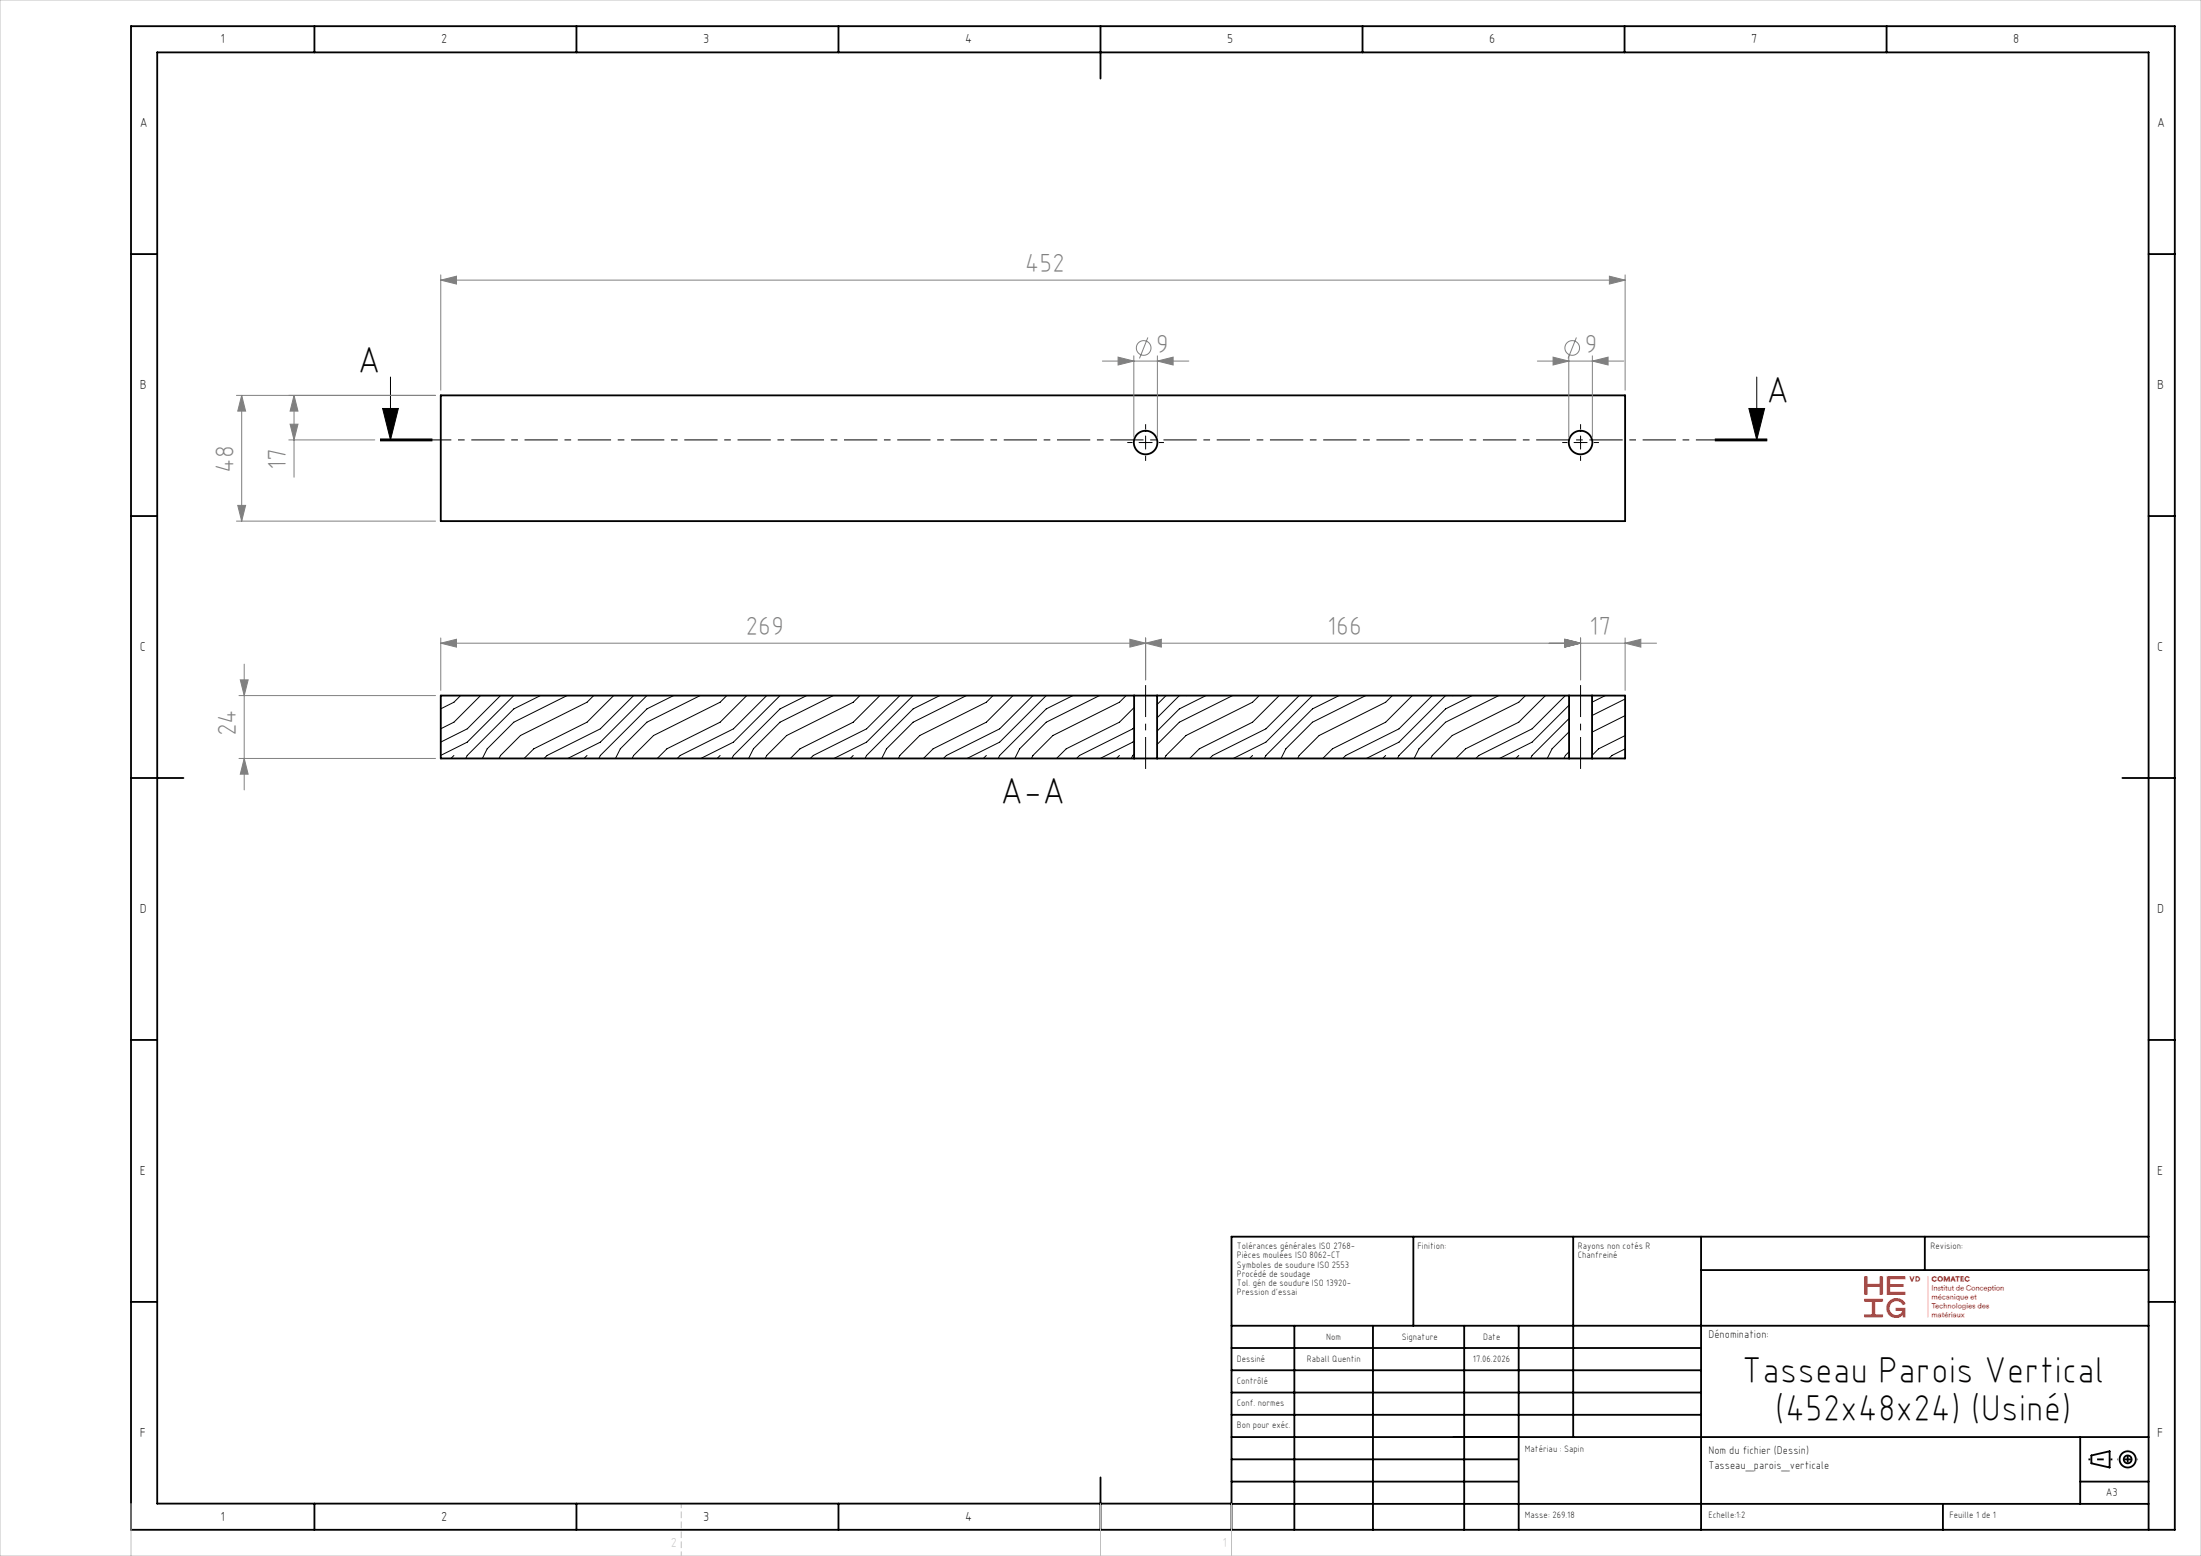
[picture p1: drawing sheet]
<svg xmlns="http://www.w3.org/2000/svg" width="420mm" height="297mm" viewBox="0 0 420 297" stroke-linecap="round" stroke-linejoin="round" font-family="sans-serif">
<g fill="none" stroke="#000" stroke-width=".35">
<path d="M25 5h390v287h-390zM60 5v5M110 5v5M160 5v5M210 5v10M260 5v5M310 5v5M360 5v5M25 48.5h5M410 48.5h5M84.1 75.5h226v24h-226zM25 98.5h5"/>
<path d="M410 98.5h5M216.4 132.8h4.4M216.4 132.8h-132.3v12h132.3M216.4 132.8v12M220.8 132.8v12M220.8 132.8h78.6M299.4 132.8h4.4M299.4 132.8v12M303.8 132.8h6.3v12h-6.3M303.8 132.8v12M25 148.5h10M216.4 144.8h4.4"/>
<path d="M220.8 144.8h78.6M299.4 144.8h4.4M405 148.5h10M25 198.5h5M410 198.5h5M269.7 236.1v17M300.2 236.1v38.2M324.6 236.1v55.9M367.3 236.1v6.3M410 236.1h-175v55.9M25 248.5h5M235 253.1h175"/>
<path d="M235 257.3h89.6M247 253.1v38.9M262 253.1v38.9M279.4 253.1v38.9M289.8 253.1v38.9M324.6 242.4h85.4M410 248.5h5M235 270.1h89.6M235 265.8h89.6M235 261.6h89.6M235 278.6h54.6M235 274.3h175"/>
<path d="M397 274.3v12.8M399.1 277.8l3.5-.8v3.1l-3.5-.8zM60 287v5M110 287v5M160 287v5M210 282v10M235 287.1h175M235 287h-205v-277h380v282M235 282.8h54.6M370.8 287.1v4.9M397 282.8h13"/>
<circle cx="218.6" cy="84.5" r="2.25"/>
<circle cx="301.6" cy="84.5" r="2.25"/>
<circle cx="406" cy="278.6" r=".75"/>
<circle cx="406" cy="278.6" r="1.55"/>
</g>
<g fill="none" stroke="#000" stroke-width=".19">
<path d="M73 78h3l-1.5 6zM74.5 72v12M333.7 78h3l-1.5 6zM335.2 72v12M72.5 84.1h10zM72.5 84h10M72.5 83.8h10M217.4 84.5h2.5M218.6 83.2v2.5M300.4 84.5h2.5M301.6 83.2v2.5M327.2 84h10"/>
<path d="M327.2 83.8h10M327.2 84.1h10M87.9 132.8l-1.3 1.2-2.5 1.3M91.7 132.8l-5.1 5-2.5 1.3M95.5 132.8l-6.3 6.3-5.1 2.5M98 132.8l-8.8 8.9-5.1 2.5M103.1 132.8l-5.1 2.5-8.8 8.9-.3 .6M108.2 132.8l-10.2 5-5 5.1-1 1.9M113.3 132.8l-1.3 1.2-12.7 6.4-3.8 3.8-.3 .6M117.1 132.8l-5.1 5-10.1 5.1-1.9 1.9M120.9 132.8l-6.3 6.3-10.2 5.1-.6 .6M123.4 132.8l-8.8 8.9-6.3 3.1"/>
<path d="M128.5 132.8l-5.1 2.5-8.8 8.9-.3 .6M133.6 132.8l-10.2 5-5 5.1-1 1.9M138.7 132.8l-1.3 1.2-12.7 6.4-3.8 3.8-.3 .6M142.5 132.8l-5.1 5-10.1 5.1-1.9 1.9M146.3 132.8l-6.3 6.3-10.2 5.1-.6 .6M148.8 132.8l-8.8 8.9-6.3 3.1M153.9 132.8l-5.1 2.5-8.8 8.9-.3 .6M159 132.8l-10.2 5-5 5.1-1 1.9M164.1 132.8l-1.3 1.2-12.7 6.4-3.8 3.8-.3 .6M167.9 132.8l-5.1 5-10.1 5.1-1.9 1.9M171.7 132.8l-6.3 6.3-10.2 5.1-.6 .6M174.2 132.8l-8.8 8.9-6.3 3.1"/>
<path d="M179.3 132.8l-5.1 2.5-8.8 8.9-.3 .6M184.4 132.8l-10.2 5-5 5.1-1 1.9M189.5 132.8l-1.3 1.2-12.7 6.4-3.8 3.8-.3 .6M193.3 132.8l-5.1 5-10.1 5.1-1.9 1.9M197.1 132.8h.1M197.1 132.8l-6.3 6.3-10.2 5.1-.6 .6M199.6 132.8l-8.8 8.9-6.3 3.1M204.7 132.8l-5.1 2.5-8.8 8.9-.3 .6M209.8 132.8l-10.2 5-5 5.1-1 1.9M214.9 132.8l-1.3 1.2-12.7 6.4-3.8 3.8-.3 .6M216.4 138.9l-.2 .2-10.2 5.1-.6 .6M216.4 135.1l-2.8 2.7-10.1 5.1-1.9 1.9"/>
<path d="M222.5 132.8h.1M222.5 132.8l-1.7 1.7M225 132.8l-4.2 4.2M225 132.8h.1M226.3 132.8h.1M230.1 132.8l-5.1 2.5-4.2 4.3M235.2 132.8l-10.2 5-4.2 4.3M240.3 132.8l-1.3 1.2-12.7 6.4-3.8 3.8-.3 .6M244.1 132.8l-5.1 5-10.1 5.1-1.9 1.9M247.9 132.8h.1M247.9 132.8l-6.3 6.3-10.2 5.1-.6 .6M250.4 132.8l-8.8 8.9"/>
<path d="M250.4 132.8h.1M251.7 132.8h.1M255.5 132.8l-5.1 2.5-8.8 8.9-.3 .6M260.6 132.8l-10.2 5-5 5.1-1 1.9M265.7 132.8l-1.3 1.2-12.7 6.4-3.8 3.8-.3 .6M269.5 132.8l-5.1 5-10.1 5.1-1.9 1.9M273.3 132.8h.1M273.3 132.8l-6.3 6.3-10.2 5.1-.6 .6M275.8 132.8l-8.8 8.9-6.3 3.1M275.8 132.8h.1M277.1 132.8h.1M280.9 132.8l-5.1 2.5-8.8 8.9-.3 .6"/>
<path d="M286 132.8l-10.2 5-5 5.1-1 1.9M291.1 132.8l-1.3 1.2-12.7 6.4-3.8 3.8-.3 .6M294.9 132.8l-5.1 5-10.1 5.1-1.9 1.9M298.7 132.8h.1M298.7 132.8l-6.3 6.3-10.2 5.1-.6 .6M299.4 134.6l-7 7.1-6.3 3.1M299.4 139.7l-3.2 3.2-1 1.9M299.4 137.1l-7 7.1-.3 .6M306.3 132.8l-2.5 1.2M310.1 133.4l-6.3 3.2M310.1 136.6l-6.3 3.1M86.6 144.2l-.6 .6"/>
<path d="M112 144.2l-.6 .6M137.4 144.2l-.6 .6M162.8 144.2l-.6 .6M188.2 144.2l-.6 .6M213.6 144.2l-.6 .6M216.4 141.4l-.2 .3-6.3 3.1M216.4 143.9l-.5 .9M239 144.2l-.6 .6M241.6 141.7l-6.3 3.1M264.4 144.2l-.6 .6M289.8 144.2l-.6 .6M299.4 143.5l-.7 .7-.3 .6"/>
<path d="M310.1 142.9l-2.5 1.3-.6 .6M310.1 140.4l-5 2.5-1.3 1.3"/>
</g>
<g fill="none" stroke="#808080" stroke-width=".19">
<path d="M84.1 53.5l3-.8v1.5zM84.1 52.5v22M84.1 53.5h226M307.1 52.7l3 .8-3 .7zM310.1 52.5v22M45.1 75.5h38M46.1 75.5l.8 3h-1.5zM46.1 75.5v24M56.1 75.5l.8 3h-1.5zM56.1 75.5v15.6M210.4 68.9h16.5M213.4 68.2l3 .7-3 .8z"/>
<path d="M216.4 67.9v15.6M219 64.4l-1.6 4M220.9 68.9l3-.7v1.5zM220.9 67.9v15.6M293.4 68.9h16.5M296.4 68.2l3 .7-3 .8zM299.4 67.9v15.6M300.8 64.4l-1.6 4M303.9 68.9l3-.7v1.5zM303.9 67.9v15.6M45.1 99.5h38M45.4 96.5h1.5l-.8 3z"/>
<path d="M55.1 84h16.4M55.4 81h1.5l-.8 3zM45.6 132.8h37.5M45.9 129.8h1.5l-.8 3zM46.6 126.8v24M84.1 122.8l3-.8v1.5zM84.1 121.8v10M84.1 122.8h232M215.6 122l3 .8-3 .7zM218.6 122.8l3-.8v1.5zM218.6 121.8v8M298.6 122l3 .8-3 .7z"/>
<path d="M301.6 121.8v8M310.1 122.8l3-.8v1.5zM310.1 121.8v10M45.6 144.8h37.5M46.6 144.8l.8 3h-1.5z"/>
<circle cx="218.2" cy="66.4" r="1.4"/>
<circle cx="300" cy="66.4" r="1.4"/>
</g>
<path d="M218.6 146.8v-16M301.6 146.8v-16" fill="none" stroke="#000" stroke-width=".19" stroke-dasharray="30.5 1.3 1.3 1.3" stroke-dashoffset="24.4" stroke-linecap="butt"/>
<path d="M216.1 84.5h-1M218.6 82v-1M218.6 87v1M221.1 84.5h1M299.1 84.5h-1M301.6 82v-1M301.6 87v1M304.1 84.5h1" fill="none" stroke="#000" stroke-width=".19" stroke-dasharray="30.5 1.3 1.3 1.3" stroke-linecap="butt"/>
<path d="M337.2 84h-264.7" fill="none" stroke="#000" stroke-width=".19" stroke-dasharray="6.3 1.3 1.3 1.3" stroke-dashoffset="2.9" stroke-linecap="butt"/>
<path d="M398.5 278.6h4.6" fill="none" stroke="#000" stroke-width=".35" stroke-dasharray="30.5 1.3 1.3 1.3" stroke-dashoffset="30.1" stroke-linecap="butt"/>
<path d="M406 276.6v3.8" fill="none" stroke="#000" stroke-width=".35" stroke-dasharray="30.5 1.3 1.3 1.3" stroke-dashoffset="30.5" stroke-linecap="butt"/>
<path d="M408 278.6h-4" fill="none" stroke="#000" stroke-width=".35" stroke-dasharray="30.5 1.3 1.3 1.3" stroke-dashoffset="30.4" stroke-linecap="butt"/>
<path d="M130 287v10" fill="none" stroke="#c0c0c0" stroke-width=".19" stroke-dasharray="1.3 .6" stroke-dashoffset=".4" stroke-linecap="butt"/>
<path d="M0 0h420v297h-420zM25 287v10M210 287v10M235 287v10" fill="none" stroke="#c0c0c0" stroke-width=".19"/>
<path d="M333.7 78h3l-1.5 6zM73 78h3l-1.5 6z" fill="#000"/>
<g fill="#808080">
<path d="M307.1 52.7l3 .8-3 .7zM84.1 53.5l3-.8v1.5z"/>
<path d="M213.4 68.2l3 .7-3 .8zM220.9 68.9l3-.7v1.5zM296.4 68.2l3 .7-3 .8zM303.9 68.9l3-.7v1.5zM218.6 122.8l3-.8v1.5zM298.6 122l3 .8-3 .7zM298.6 122l3 .8-3 .7zM310.1 122.8l3-.8v1.5zM84.1 122.8l3-.8v1.5zM215.6 122l3 .8-3 .7z"/>
<path d="M46.6 144.8l.8 3h-1.5zM45.9 129.8h1.5l-.8 3z"/>
<path d="M46.1 75.5l.8 3h-1.5zM45.4 96.5h1.5l-.8 3z"/>
<path d="M56.1 75.5l.8 3h-1.5zM55.4 81h1.5l-.8 3z"/>
</g>
<g font-size="7.1">
<text x="68.2" y="71.2">A</text>
<text x="337" y="77">A</text>
<text x="190.9" y="153.5">A-A</text>
<text x="332.4" y="264">Tasseau Parois Vertical</text>
<text x="338.7" y="271.1">(452x48x24) (Usiné)</text>
</g>
<g font-size="5" fill="#808080">
<text x="195.6" y="52">452</text>
<text x="220.5" y="67.4">9</text>
<text x="302.3" y="67.4">9</text>
<text x="54.6" y="89.7" transform="rotate(-90 54.6 89.7)">17</text>
<text x="44.6" y="90.2" transform="rotate(-90 44.6 90.2)">48</text>
<text x="142.3" y="121.3">269</text>
<text x="253.3" y="121.3">166</text>
<text x="303.3" y="121.3">17</text>
<text x="45.1" y="140.6" transform="rotate(-90 45.1 140.6)">24</text>
</g>
<g font-size="2.5">
<text x="42.1" y="8.2">1</text>
<text x="84.2" y="8.2">2</text>
<text x="134.2" y="8.2">3</text>
<text x="184.2" y="8.2">4</text>
<text x="234.2" y="8.2">5</text>
<text x="284.2" y="8.2">6</text>
<text x="334.2" y="8.2">7</text>
<text x="384.2" y="8.2">8</text>
<text x="26.7" y="24.2">A</text>
<text x="411.7" y="24.2">A</text>
<text x="26.7" y="74.2">B</text>
<text x="411.7" y="74.2">B</text>
<text x="26.7" y="124.2">C</text>
<text x="411.7" y="124.2">C</text>
<text x="26.7" y="174.2">D</text>
<text x="411.7" y="174.2">D</text>
<text x="26.7" y="224.2">E</text>
<text x="411.7" y="224.2">E</text>
<text x="26.7" y="274.2">F</text>
<text x="411.7" y="274.2">F</text>
<text x="42.1" y="290.2">1</text>
<text x="84.2" y="290.2">2</text>
<text x="134.2" y="290.2">3</text>
<text x="184.2" y="290.2">4</text>
</g>
<text font-size="2.5" fill="#e1251b" x="355.8" y="251.5">⟫</text>
<text font-size="2.5" fill="#c0c0c0" x="128" y="295.3">2</text>
<g font-size="2.1">
<text x="326" y="255.5">Dénomination:</text>
<text x="326" y="277.5">Nom du fichier (Dessin)</text>
<text x="326" y="280.5">Tasseau_parois_verticale</text>
<text x="401.9" y="285.5">A3</text>
</g>
<g font-size="1.8">
<text x="236" y="238.4">Tolérances générales ISO 2768-</text>
<text x="270.5" y="238.4">Finition:</text>
<text x="301.1" y="238.4">Rayons non cotés R</text>
<text x="368.4" y="238.4">Revision:</text>
<text x="236" y="240.2">Pièces moulées ISO 8062-CT</text>
<text x="236" y="242">Symboles de soudure ISO 2553</text>
<text x="236" y="243.7">Procédé de soudage</text>
<text x="236" y="245.5">Tol. gén de soudure ISO 13920-</text>
<text x="301.1" y="240.2">Chanfreiné</text>
<text x="236" y="247.3">Pression d'essai</text>
<text x="253.1" y="255.7">Nom</text>
<text x="267.5" y="255.7">Signature</text>
<text x="283" y="255.7">Date</text>
<text x="236" y="260">Dessiné</text>
<text x="249.4" y="260">Raball Quentin</text>
<text x="281.1" y="260">17.06.2026</text>
<text x="236" y="264.1">Contrôlé</text>
<text x="236" y="268.3">Conf. normes</text>
<text x="236" y="272.5">Bon pour exéc.</text>
<text x="291" y="277.2">Matériau : Sapin</text>
<text x="291" y="289.8">Masse: 269.18</text>
<text x="326" y="289.8">Echelle:1:2</text>
<text x="372" y="289.8">Feuille 1 de 1</text>
</g>
</svg>
